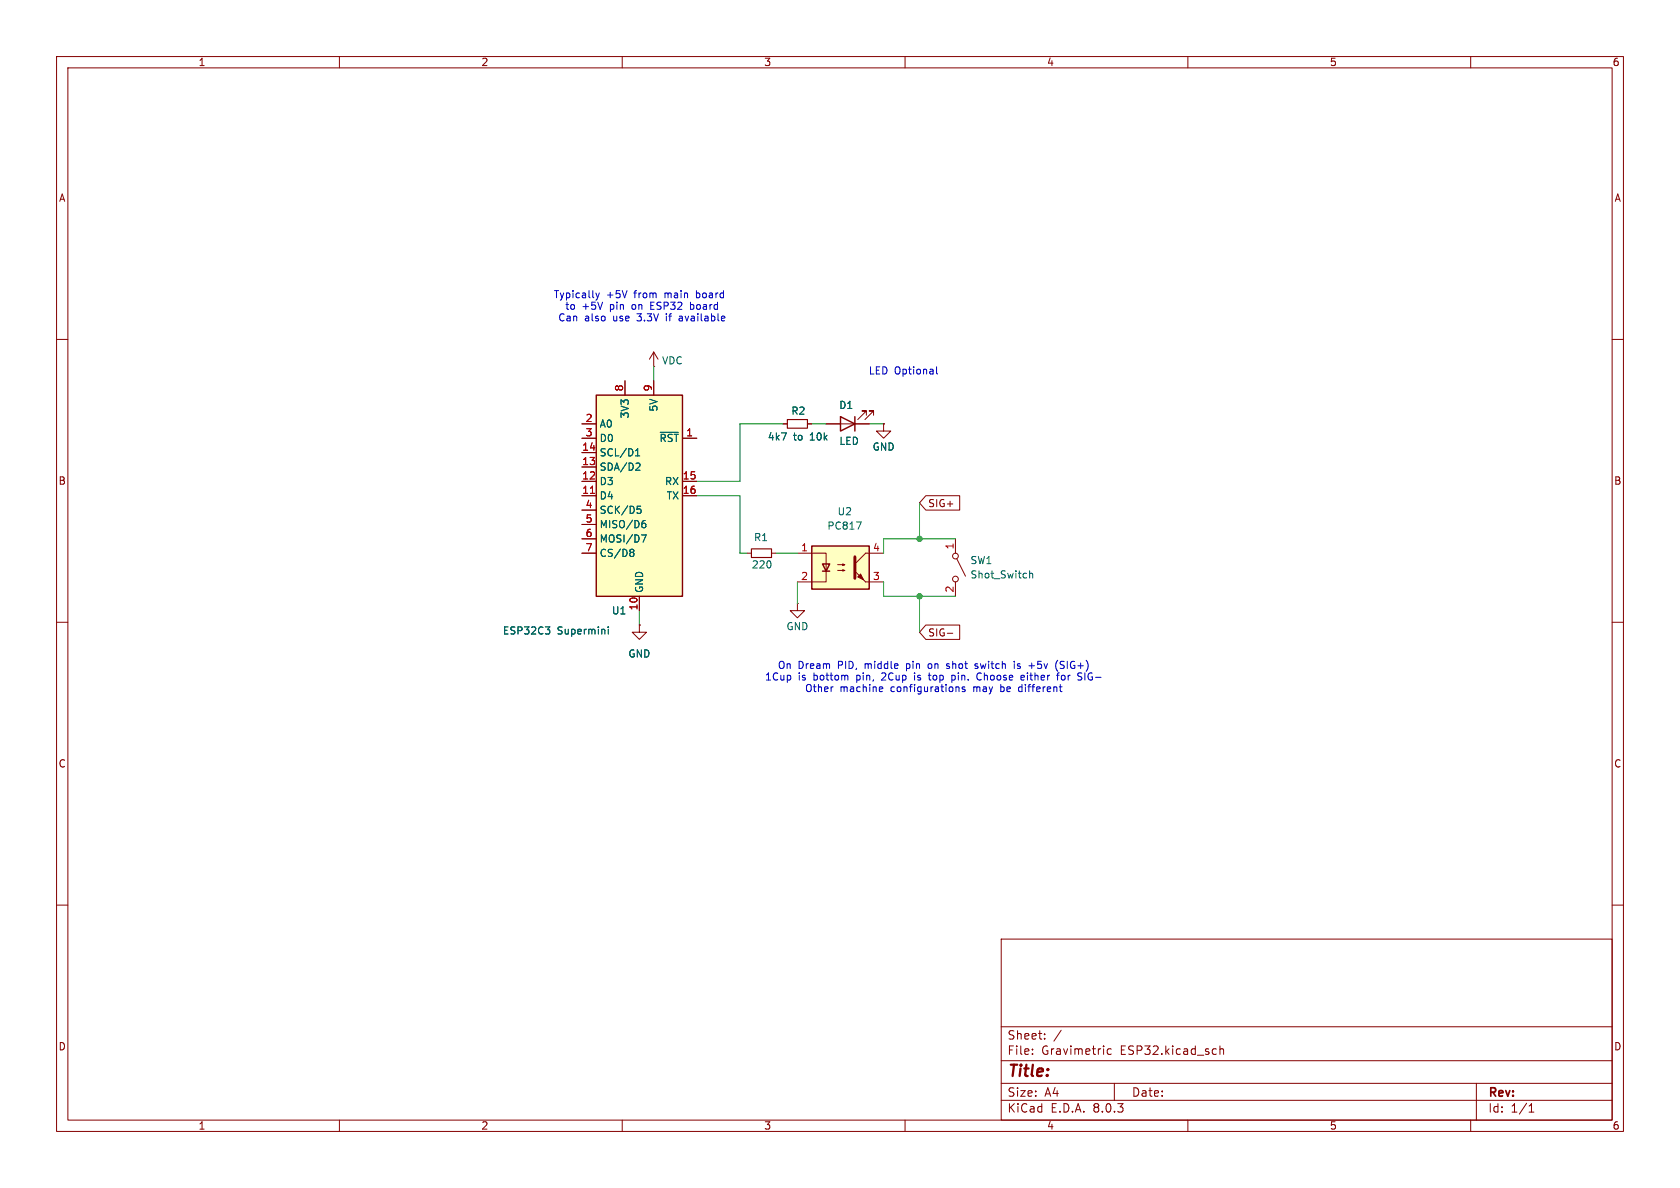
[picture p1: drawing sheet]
<svg xmlns="http://www.w3.org/2000/svg" width="297mm" height="210mm" viewBox="0 0 297 210" stroke-linecap="round" stroke-linejoin="round" font-family="sans-serif">
<g fill="none" stroke="#840000" stroke-width=".18">
<path d="M10 10h277v190h-277zM12 12h273v186h-273zM60 10v2M110 10v2M160 10v2M210 10v2M260 10v2M10 60h2M285 60h2M168.9 95.3v2.5M169.2 98.8l1.5 3.1M10 110h2"/>
<path d="M113 110.5v1.3h1.3l-1.3 1.2-1.2-1.2h1.2M113 110.5h.1M168.9 102.9v2.5M285 110h2M10 160h2M285 160h2M177 166h108v32h-108zM60 198v2M110 198v2M160 198v2M177 194.5h108M177 191.5h108"/>
<path d="M177 187.5h108M177 181.5h108M182.5 186.3v.1M182.5 185.5v.1M184.7 183.6v.1M184.7 182.8v.1M187.6 182.1l-1.3 2M196.5 185.5l-.5-.1-.3 .3v.4l.2 .2h.6M197 191.5v3M210 198v2M215.7 185.5l.2-.1 .3 .1 .1 .9M215.7 184.9v1.5"/>
<path d="M260 198v2M261 191.5v6.5M270.3 196.6h.9M270.3 195.5l.4-.4v1.5"/>
<circle cx="168.9" cy="98.3" r=".51"/>
<circle cx="168.9" cy="102.4" r=".51"/>
</g>
<path d="M182 100.9v1.3M182 101.5l.2-.2 .3 .1 .1 .8" fill="none" stroke="#006464" stroke-width=".18"/>
<path d="M143.5 96.5h10.2v7.6h-10.2z" fill="#ffffc2"/>
<path d="M148.6 73.7l2.5 1.2-2.5 1.3zM151.1 73.7v2.5M143.5 96.5h10.2v7.6h-10.2zM145.4 99.7h1.3l-.7 1.3zM145.4 101h1.3" fill="none" stroke="#840000" stroke-width=".25"/>
<g fill="none" stroke="#840000" stroke-width=".18">
<path d="M138.4 74.9h.8M142.7 74.9h.8M146 74.9h7.7M153.2 73.4v-.8h-.8h.8l-1.6 1.6M154.4 73.4v-.8h-.7h.7l-1.5 1.6M156.2 74.9v1.3h1.3l-1.3 1.3-1.3-1.3h1.3M156.2 74.9h.1M132.1 97.8h.7M136.4 97.8h.8M141 97.8h5v5.1h-5M148.1 99.8h1.3l-.4 .1v-.2l.4 .1M156.2 97.8h-3.2l-1.9 1.9"/>
<path d="M148.1 100.8h1.3l-.4 .2v-.3l.4 .1M153 102.9h3.2"/>
</g>
<g fill="#840000" stroke="#840000" stroke-width=".18">
<path d="M151.1 101l1.9 1.9z"/>
<path d="M151.6 102l.5-.5 .6 1z"/>
</g>
<path d="M151.1 98.4v3.8" fill="none" stroke="#840000" stroke-width=".51"/>
<path d="M151.4 92.3h.9l-.6 1.2" fill="none" stroke="#006464" stroke-width=".18"/>
<path d="M139.2 74.2h3.5v1.5h-3.5zM132.8 97h3.6v1.6h-3.6z" fill="none" stroke="#840000" stroke-width=".2"/>
<path d="M105.4 69.9h15.2v35.5h-15.2z" fill="#ffffc2"/>
<path d="M105.4 69.9h15.2v35.5h-15.2z" fill="none" stroke="#840000" stroke-width=".25"/>
<g fill="none" stroke="#840000" stroke-width=".18">
<path d="M102.9 77.5h2.5M102.9 74.9h2.5M110.5 67.3v2.6M115.6 64.8h.1M115.6 62.2v2.6M115.6 67.3v2.6M115.6 62.2l-.8 1.3M115.6 62.2l.7 1.3M120.6 77.5h2.6M138.4 74.9h.8M142.7 74.9h.8M146 74.9h2.6"/>
<path d="M151.1 74.9h2.6M156.2 74.9h.1M102.9 87.6h2.5M102.9 85.1h2.5M102.9 82.6h2.5M102.9 80h2.5M102.9 90.2h2.5M102.9 92.7h2.5M102.9 95.3h2.5M102.9 97.8h2.5M120.6 87.6h2.6M120.6 85.1h2.6"/>
<path d="M163.7 87.6h6v2.6h-6l-1.1-1.3zM113 110.5h.1M113 105.4v2.6M141 106.7v1.3h1.2l-1.2 1.2-1.3-1.2h1.3M141 106.7h.1M163.7 110.5h6v2.5h-6l-1.1-1.2zM167.5 111.9h.9"/>
</g>
<g fill="none" stroke="#006464" stroke-width=".18">
<path d="M112.4 79.7l.3-.4v1.3M116.7 76.4h3.2M111.6 97.1h.2l.3 .2-.3 .3M111.6 97.6h.2M111.8 97.6l.3 .3v.2l-.2 .2-.3 .1M112.4 80.6h.7M112.6 81.9h.4l.2 .3-.8 .9h.8M112.7 89.5h.6M112.8 90h.3l.2 .2-.1 .5h-.4M113.4 94.6h.8l-.5 1.2M113.7 92.5l.4 .1 .1 .1-.1 .5-.4 .1M114.1 92l-.4 .1"/>
<path d="M96.4 110.8h.8l-.4 .5M97.1 111.4l.1 .1-.1 .5M107.5 110.8v.1M107.5 111.2v.9"/>
</g>
<path d="M104.4 87.2h.7" fill="none" stroke="#a90000" stroke-width=".18"/>
<g fill="none" stroke="#0000c2" stroke-width=".18">
<path d="M105.3 51.8l.3 .8M105.6 52.6l-.3 .5M105.9 51.8l-.3 .8M120.2 55.9h-.1M120.2 56.2l-.2 .2 .2 .3M122.1 53.4v1.3M122.1 54.6l.1 .1M122.2 53.8l-.1 .1M165.6 64.8v1.1l.2 .2M149.7 119.4l.2 .2v.6M161.7 119.4v.8M164.1 119.4h.5"/>
<path d="M164.2 117.4l-.1 .2 .1 .5M164.3 118.9v1.1l.3 .2M167.3 118.1l.4 .1M167.7 117.3l-.4 .2 .1 .2h.3M168.3 119.4h.3l.2 .1M168.3 119.4v1.2M172.8 117.4l-.3-.1-.1 .3 .5 .3M172.9 118l-.2 .2-.3-.1M172.9 119a.61 .61 0 0 0-.2 .8 .61 .61 0 0 0 .8 .3M179.3 116.9v.1M179.3 117.3v.9M179.9 118.1l.3 .1"/>
<path d="M180 117.3l-.1 .2 .1 .2M180.6 119.4h.3l.2 .3-.6 .1M181.9 117.7h1M182.4 117.2v1M186.8 119.4h.5M186.8 118.4l.2 .3M187 116.7l-.2 .3M187.3 118.9l-.3 .2M187.4 118.1l.5 .1M187.9 119.4l-.3 .2v.4l.1 .2h.4M188 116.9h-.3l-.3 .2 .1 .3 .4 .2M191.8 118.9v1.3"/>
<path d="M147.2 121.4h.1M155.6 121.4h.3M156 122.2l-.4 .1M156 121.5l.1 .2-.6 .1M168.8 120.1l-.2 .1h-.3M169.5 121.5v.8M170.1 121.5v.3l.5 .1v.2l-.1 .2-.4-.1M180.2 121.5l-.1 .2 .1 .5M180.6 120.2h.4M187.3 121.4h.4M187.6 122.3h.1"/>
</g>
<path d="M115.6 64.8v2.5M138.4 74.9h-7.6v10.2h-7.6M143.5 74.9h2.5M153.7 74.9h2.5M123.2 87.6h7.6v10.2h1.3M137.2 97.8h3.8M162.6 88.9v6.4M168.9 95.3h-12.7v2.5M113 108v2.5M141 102.9v3.8M156.2 102.9v2.5h12.7M162.6 105.4v6.4" fill="none" stroke="#009600" stroke-width=".18"/>
<g fill="#009600" stroke="#009600" stroke-width=".18">
<circle cx="162.6" cy="95.3" r=".46"/>
<circle cx="162.6" cy="105.4" r=".46"/>
</g>
<text font-size="2.8" fill="#840000" x="178" y="190.9">Title:</text>
<g font-size="2.1" fill="#840000">
<text x="178" y="184">Sheet:</text>
<text x="178" y="186.7">File:</text>
<text x="184.1" y="186.7">Gravimetric</text>
<text x="198.1" y="186.7">ESP32.kicad_sch</text>
<text x="178" y="196.9">KiCad</text>
<text x="178" y="194.1">Size:</text>
<text x="184.7" y="194.1">A4</text>
<text x="185.7" y="196.9">E.D.A.</text>
<text x="193.3" y="196.9">8.0.3</text>
<text x="200" y="194.1">Date:</text>
<text x="263" y="194.3">Rev:</text>
<text x="263" y="196.9">Id:</text>
<text x="267.1" y="196.9">1/1</text>
</g>
<g font-size="1.8" fill="#840000">
<text x="35" y="11.9">1</text>
<text x="85" y="11.9">2</text>
<text x="135" y="11.9">3</text>
<text x="185" y="11.9">4</text>
<text x="235" y="11.9">5</text>
<text x="285" y="11.9">6</text>
<text x="10.3" y="35.9">A</text>
<text x="285.3" y="35.9">A</text>
<text x="10.3" y="85.9">B</text>
<text x="164" y="89.9">SIG+</text>
<text x="285.3" y="85.9">B</text>
<text x="164" y="112.7">SIG-</text>
<text x="10.3" y="135.9">C</text>
<text x="285.3" y="135.9">C</text>
<text x="10.3" y="185.9">D</text>
<text x="285.3" y="185.9">D</text>
<text x="35" y="199.9">1</text>
<text x="85" y="199.9">2</text>
<text x="135" y="199.9">3</text>
<text x="185" y="199.9">4</text>
<text x="235" y="199.9">5</text>
<text x="285" y="199.9">6</text>
</g>
<g font-size="1.8" fill="#0000c2">
<text x="97.8" y="52.9">Typically</text>
<text x="107.2" y="52.9">+5V</text>
<text x="112.2" y="52.9">from</text>
<text x="117.8" y="52.9">main</text>
<text x="123.5" y="52.9">board</text>
<text x="98.6" y="57">Can</text>
<text x="99.8" y="55">to</text>
<text x="102.9" y="55">+5V</text>
<text x="103.3" y="57">also</text>
<text x="107.9" y="55">pin</text>
<text x="108.5" y="57">use</text>
<text x="112" y="55">on</text>
<text x="112.9" y="57">3.3V</text>
<text x="115.5" y="55">ESP32</text>
<text x="118.2" y="57">if</text>
<text x="120.7" y="57">available</text>
<text x="122.7" y="55">board</text>
<text x="153.5" y="66.4">LED Optional</text>
<text x="137.4" y="118.5">On</text>
<text x="141.1" y="118.5">Dream</text>
<text x="148.2" y="118.5">PID,</text>
<text x="153.2" y="118.5">middle</text>
<text x="160.7" y="118.5">pin</text>
<text x="164.7" y="118.5">on</text>
<text x="168.2" y="118.5">shot</text>
<text x="173.4" y="118.5">switch</text>
<text x="180.5" y="118.5">is</text>
<text x="183.3" y="118.5">+5v</text>
<text x="188.3" y="118.5">(SIG+)</text>
<text x="135.2" y="120.5">1Cup</text>
<text x="141.1" y="120.5">is</text>
<text x="142.2" y="122.5">Other</text>
<text x="143.9" y="120.5">bottom</text>
<text x="148.5" y="122.5">machine</text>
<text x="151.7" y="120.5">pin,</text>
<text x="156.3" y="120.5">2Cup</text>
<text x="157.6" y="122.5">configurations</text>
<text x="162.3" y="120.5">is</text>
<text x="165.1" y="120.5">top</text>
<text x="169.3" y="120.5">pin.</text>
<text x="172.4" y="122.5">may</text>
<text x="174" y="120.5">Choose</text>
<text x="177.3" y="122.5">be</text>
<text x="180.7" y="122.5">different</text>
<text x="182" y="120.5">either</text>
<text x="188.6" y="120.5">for</text>
<text x="192.4" y="120.5">SIG-</text>
</g>
<g font-size="1.8" fill="#006464">
<text x="117" y="64.6">VDC</text>
<text x="105.9" y="75.8">A0</text>
<text x="111.4" y="74.1" transform="rotate(-90 111.4 74.1)">3V3</text>
<text x="116.4" y="72.9" transform="rotate(-90 116.4 72.9)">5V</text>
<text x="139.8" y="73.5">R2</text>
<text x="148.3" y="72.5">D1</text>
<text x="105.9" y="83.4">SDA/D2</text>
<text x="105.9" y="80.9">SCL/D1</text>
<text x="105.9" y="78.3">D0</text>
<text x="116.5" y="78.3">~{RST}</text>
<text x="135.6" y="78.1">4k7</text>
<text x="140.3" y="78.1">to</text>
<text x="143.3" y="78.1">10k</text>
<text x="148.3" y="78.8">LED</text>
<text x="154.2" y="79.9">GND</text>
<text x="105.9" y="88.5">D4</text>
<text x="105.9" y="86">D3</text>
<text x="117.5" y="86">RX</text>
<text x="117.8" y="88.5">TX</text>
<text x="105.9" y="91">SCK/D5</text>
<text x="105.9" y="93.6">MISO/D6</text>
<text x="133.2" y="95.9">R1</text>
<text x="146.2" y="93.8">PC817</text>
<text x="148" y="91.3">U2</text>
<text x="105.9" y="96.1">MOSI/D7</text>
<text x="105.9" y="98.7">CS/D8</text>
<text x="132.8" y="100.7">220</text>
<text x="171.5" y="99.9">SW1</text>
<text x="113.9" y="104.9" transform="rotate(-90 113.9 104.9)">GND</text>
<text x="171.5" y="102.5">Shot_Switch</text>
<text x="88.8" y="112.4">ESP32C3</text>
<text x="98.5" y="112.4">Supermini</text>
<text x="108.1" y="108.8">U1</text>
<text x="138.9" y="111.6">GND</text>
<text x="111" y="116.4">GND</text>
</g>
<g font-size="1.8" fill="#a90000">
<text x="110.2" y="69.3" transform="rotate(-90 110.2 69.3)">8</text>
<text x="115.3" y="69.3" transform="rotate(-90 115.3 69.3)">9</text>
<text x="103.4" y="74.7">2</text>
<text x="103.4" y="77.2">3</text>
<text x="121.2" y="77.2">1</text>
<text x="102.8" y="82.3">13</text>
<text x="102.8" y="79.8">14</text>
<text x="102.8" y="87.4">11</text>
<text x="102.8" y="84.8">12</text>
<text x="103.4" y="89.9">4</text>
<text x="120.6" y="84.8">15</text>
<text x="120.6" y="87.4">16</text>
<text x="103.4" y="92.5">5</text>
<text x="103.4" y="95">6</text>
<text x="103.4" y="97.5">7</text>
<text x="141.5" y="97.5">1</text>
<text x="154.2" y="97.5">4</text>
<text x="168.7" y="97.2" transform="rotate(-90 168.7 97.2)">1</text>
<text x="112.8" y="108" transform="rotate(-90 112.8 108)">10</text>
<text x="141.5" y="102.6">2</text>
<text x="154.2" y="102.6">3</text>
<text x="168.7" y="104.8" transform="rotate(-90 168.7 104.8)">2</text>
</g>
</svg>
